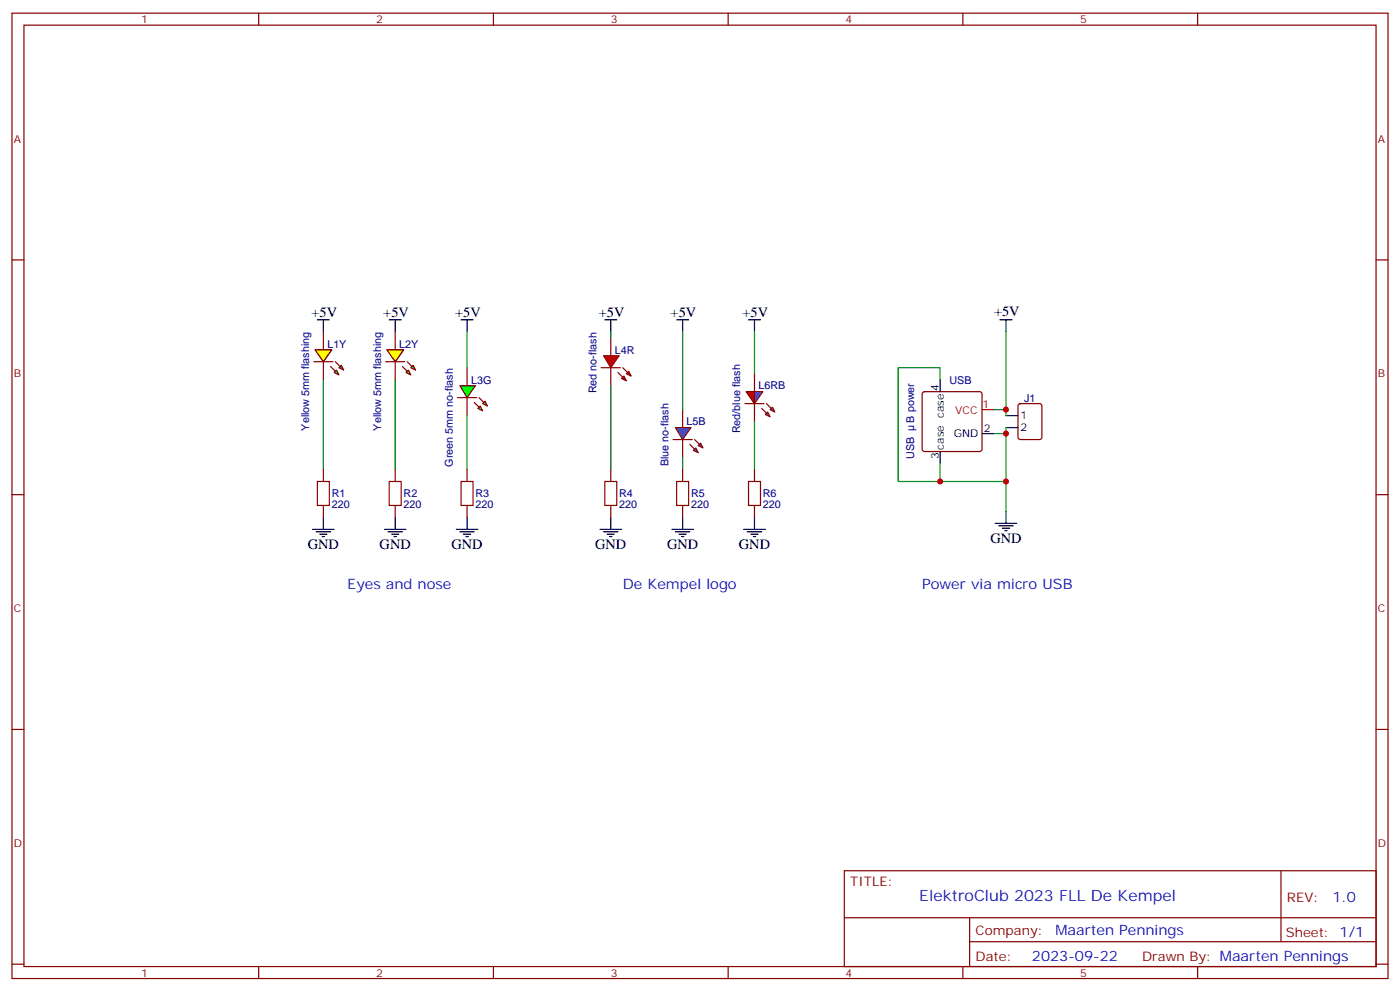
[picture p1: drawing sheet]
<svg xmlns="http://www.w3.org/2000/svg" width="412mm" height="292mm" viewBox="0 0 412 292" stroke-linecap="round" stroke-linejoin="round" font-family="sans-serif">
<g fill="none" stroke="#870000" stroke-width=".35">
<path d="M3.5 3.9h405.4v284.3h-405.4zM7.1 7.4h398.2v277.3h-398.2zM76.2 3.9v3.5M145.3 3.9v3.5M214.5 3.9v3.5M283.6 3.9v3.5M352.8 3.9v3.5M3.5 76.6h3.6M405.3 76.6h3.6M137.6 108.3v5.3M137.6 117.1v5.3M3.5 145.7h3.6"/>
<path d="M405.3 145.7h3.6M3.5 214.8h3.6M405.3 214.8h3.6M248.7 256.5h156.6v28.2h-156.6zM377.3 256.5v20.9M248.7 270.3h156.5M285.6 277.4h119.6M285.6 270.3v14.1M3.5 284h3.6M76.2 284.7v3.5M145.3 284.7v3.5M214.5 284.7v3.5"/>
<path d="M283.6 284.7v3.5M352.8 284.7v3.5M405.3 284h3.6"/>
</g>
<g fill="#0f0" stroke="#870000" stroke-width=".35">
<path d="M140.8 120.3l.7-.7 .7 1.4z"/>
<path d="M142.2 118.9l.7-.7 .7 1.4z"/>
</g>
<g fill="#870000" stroke="#870000" stroke-width=".35">
<path d="M139.7 118.5l1.4 1.4z"/>
<path d="M141.1 117.1l1.4 1.4z"/>
</g>
<path d="M134.8 117.1h5.6z" fill="#f00" stroke="#870000" stroke-width=".35"/>
<path d="M135.5 113.6h4.6l-2.5 3.5z" fill="#0f0" stroke="#870000" stroke-width=".35"/>
<g fill="#f00" stroke="#870000" stroke-width=".35">
<path d="M177.8 104.8h4.6l-2.5 3.5z"/>
<path d="M177.1 108.3h5.6z"/>
</g>
<g fill="#870000" stroke="#870000" stroke-width=".35">
<path d="M183.4 108.3l1.5 1.4z"/>
<path d="M182 109.7l1.4 1.4z"/>
</g>
<g fill="#f00" stroke="#870000" stroke-width=".35">
<path d="M184.5 110.1l.7-.7 .7 1.4z"/>
<path d="M183.8 110.8l.7 1.4-1.4-.7z"/>
</g>
<path d="M179.9 99.5v5.3M179.9 108.3v5.3M201.1 120.7v5.2M201.1 129.5v5.3" fill="none" stroke="#870000" stroke-width=".35"/>
<g fill="#09f" stroke="#870000" stroke-width=".35">
<path d="M204.3 132.6l.7-.7 .7 1.5z"/>
<path d="M205.7 131.2l.7-.7 .7 1.4z"/>
</g>
<g fill="#870000" stroke="#870000" stroke-width=".35">
<path d="M203.2 130.9l1.4 1.4z"/>
<path d="M204.6 129.5l1.4 1.4z"/>
</g>
<path d="M198.3 129.5h5.6z" fill="#f00" stroke="#870000" stroke-width=".35"/>
<path d="M199 125.9h4.6l-2.5 3.6z" fill="#09f" stroke="#870000" stroke-width=".35"/>
<path d="M222.2 110.1v5.3M222.2 118.9v5.3" fill="none" stroke="#870000" stroke-width=".35"/>
<g fill="#09f" stroke="#870000" stroke-width=".35">
<path d="M225.4 122.1l.7-.7 .7 1.4z"/>
<path d="M226.8 120.7l.7-.8 .7 1.5z"/>
</g>
<g fill="#870000" stroke="#870000" stroke-width=".35">
<path d="M224.4 120.3l1.4 1.4z"/>
<path d="M225.8 118.9l1.4 1.4z"/>
</g>
<path d="M219.4 118.9h5.7z" fill="#f00" stroke="#870000" stroke-width=".35"/>
<path d="M220.1 115.4h4.6l-2.5 3.5z" fill="#09f" stroke="#870000" stroke-width=".35"/>
<path d="M93.5 94.2h3.5M95.2 94.2v3.5M114.7 94.2h3.5M116.4 94.2v3.5M135.8 94.2h3.5M137.6 94.2v3.5" fill="none" stroke="#000" stroke-width=".35"/>
<path d="M137.6 97.7v10.6M95.2 111.8v26.5M116.4 111.8v26.5M137.6 122.4v15.9" fill="none" stroke="#008700" stroke-width=".35"/>
<path d="M219.8 115.4h2.4v3.5z" fill="#f00" stroke="#600" stroke-width=".35"/>
<g fill="none" stroke="#000" stroke-width=".35">
<path d="M178.2 94.2h3.5M179.9 94.2v3.5M199.3 94.2h3.5M201.1 94.2v3.5M220.5 94.2h3.5M222.2 94.2v3.5M294.6 94.2h3.5M296.3 94.2v3.5M296.3 122.4h3.6M296.3 125.9h3.6M92.1 155.9h6.3M93.1 156.6h4.3"/>
<path d="M94.2 157.3h2.1M94.9 158h.7M95.2 152.4v3.5M113.2 155.9h6.4M114.3 156.6h4.2M115.4 157.3h2.1M116.1 158h.7M116.4 152.4v3.5M134.4 155.9h6.4M135.5 156.6h4.2M136.5 157.3h2.1M137.2 158h.7"/>
<path d="M137.6 152.4v3.5M176.7 155.9h6.4M177.8 156.6h4.2M178.9 157.3h2.1M179.6 158h.7M179.9 152.4v3.5M197.9 155.9h6.4M199 156.6h4.2M200 157.3h2.1M200.7 158h.7M201.1 152.4v3.5M219.1 155.9h6.3"/>
<path d="M220.1 156.6h4.3M221.2 157.3h2.1M221.9 158h.7M222.2 152.4v3.5M293.2 154.2h6.3M294.2 154.9h4.2M295.3 155.6h2.1M296 156.3h.7M296.3 150.6v3.6"/>
</g>
<path d="M179.9 97.7v1.8M201.1 97.7v23M222.2 97.7v12.4M296.3 97.7v24.7M179.9 113.6v24.7M276.9 111.8v-3.5h-12.3v33.5h31.7M201.1 134.8v3.5M222.2 124.2v14.1M296.3 125.9v24.7" fill="none" stroke="#008700" stroke-width=".35"/>
<path d="M93.5 141.8h3.5v7.1h-3.5zM114.7 141.8h3.5v7.1h-3.5zM135.8 141.8h3.5v7.1h-3.5zM178.2 141.8h3.5v7.1h-3.5zM199.3 141.8h3.5v7.1h-3.5zM220.5 141.8h3.5v7.1h-3.5z" fill="none" stroke="#a10000" stroke-width=".35"/>
<g fill="none" stroke="#870000" stroke-width=".35">
<path d="M95.2 97.7v5.3M95.2 106.5v5.3M300.1 119.1l.5-.2h5.6l.7 .4v9.5l-.4 .6-5.9 .1-.7-.5v-9.4zM95.2 138.3v3.5M116.4 138.3v3.5M137.6 138.3v3.5M179.9 138.3v3.5M201.1 138.3v3.5M222.2 138.3v3.5M95.2 148.9v3.5M116.4 148.9v3.5M137.6 148.9v3.5"/>
<path d="M179.9 148.9v3.5M201.1 148.9v3.5M222.2 148.9v3.5"/>
</g>
<g fill="#0f0" stroke="#870000" stroke-width=".35">
<path d="M98.4 109.7l.7-.7 .7 1.4z"/>
<path d="M100.5 107.6l.7 1.4-1.4-.7z"/>
</g>
<g fill="#870000" stroke="#870000" stroke-width=".35">
<path d="M97.4 108l1.4 1.4z"/>
<path d="M98.8 106.5l1.4 1.5z"/>
</g>
<path d="M92.4 106.5h5.7z" fill="#f00" stroke="#870000" stroke-width=".35"/>
<path d="M93.1 103h4.6l-2.5 3.5z" fill="#0f0" stroke="#870000" stroke-width=".35"/>
<path d="M92.8 103h4.9l-2.5 3.5z" fill="#ff0" stroke="#600" stroke-width=".35"/>
<path d="M116.4 97.7v5.3M116.4 106.5v5.3" fill="none" stroke="#870000" stroke-width=".35"/>
<g fill="#0f0" stroke="#870000" stroke-width=".35">
<path d="M119.6 109.7l.7-.7 .7 1.4z"/>
<path d="M121.7 107.6l.7 1.4-1.4-.7z"/>
</g>
<g fill="#870000" stroke="#870000" stroke-width=".35">
<path d="M118.5 108l1.4 1.4z"/>
<path d="M119.9 106.5l1.5 1.5z"/>
</g>
<path d="M113.6 106.5h5.6z" fill="#f00" stroke="#870000" stroke-width=".35"/>
<path d="M114.3 103h4.6l-2.5 3.5z" fill="#0f0" stroke="#870000" stroke-width=".35"/>
<path d="M113.9 103h5l-2.5 3.5z" fill="#ff0" stroke="#600" stroke-width=".35"/>
<path d="M271.9 115.6l.4-.2h16.3l.5 .2 .2 .5v16.2l-.3 .5-.4 .2h-16.3l-.5-.2-.2-.5v-16.2z" fill="none" stroke="#870000" stroke-width=".35"/>
<path d="M289.3 120.7h3.5" fill="none" stroke="#f00" stroke-width=".35"/>
<path d="M276.9 111.8v3.6M276.9 133v3.5M289.3 127.7h3.5" fill="none" stroke="#000" stroke-width=".35"/>
<path d="M276.9 136.5v5.3M292.8 120.7h3.5M292.8 127.7h3.5" fill="none" stroke="#008700" stroke-width=".35"/>
<g fill="#c00">
<circle cx="296.3" cy="141.8" r=".88"/>
<circle cx="296.3" cy="120.6" r=".88"/>
<circle cx="296.3" cy="127.7" r=".88"/>
<circle cx="276.9" cy="141.8" r=".88"/>
</g>
<text font-size="4.6" fill="#00f" x="270.8" y="265.5">ElektroClub 2023 FLL De Kempel</text>
<g font-size="4.2">
<text x="91.7" y="93.5">+5V</text>
<text x="112.9" y="93.5">+5V</text>
<text x="134.1" y="93.5">+5V</text>
<text x="176.4" y="93.5">+5V</text>
<text x="197.6" y="93.5">+5V</text>
<text x="218.7" y="93.5">+5V</text>
<text x="292.8" y="93">+5V</text>
<text x="90.7" y="161.6">GND</text>
<text x="111.8" y="161.6">GND</text>
<text x="133" y="161.6">GND</text>
<text x="175.3" y="161.6">GND</text>
<text x="196.5" y="161.6">GND</text>
<text x="217.7" y="161.6">GND</text>
<text x="291.7" y="159.8">GND</text>
</g>
<g font-size="4.2" fill="#00f">
<text x="102.3" y="173.6">Eyes and nose</text>
<text x="183.4" y="173.6">De Kempel logo</text>
<text x="271.6" y="173.6">Power via micro USB</text>
<text x="392.5" y="265.7">1.0</text>
<text x="310.9" y="275.3">Maarten Pennings</text>
<text x="304" y="283.1">2023-09-22</text>
</g>
<g font-size="3.9" fill="#800">
<text x="250.5" y="261.1">TITLE:</text>
<text x="379.1" y="265.7">REV:</text>
<text x="287.4" y="275.3">Company:</text>
<text x="378.7" y="275.9">Sheet: 1/1</text>
<text x="287.4" y="282.9">Date:</text>
<text x="336.4" y="283">Drawn By: Maarten Pennings</text>
</g>
<g font-size="3.2" fill="#800">
<text x="41.6" y="6.9">1</text>
<text x="110.8" y="6.9">2</text>
<text x="179.9" y="6.9">3</text>
<text x="249.1" y="6.9">4</text>
<text x="318.2" y="6.9">5</text>
<text x="4.1" y="42">A</text>
<text x="405.9" y="42">A</text>
<text x="4.1" y="111.1">B</text>
<text x="405.9" y="111.1">B</text>
<text x="4.1" y="180.3">C</text>
<text x="405.9" y="180.3">C</text>
<text x="4.1" y="249.4">D</text>
<text x="405.9" y="249.4">D</text>
<text x="41.6" y="287.7">1</text>
<text x="110.8" y="287.7">2</text>
<text x="179.9" y="287.7">3</text>
<text x="249.1" y="287.7">4</text>
<text x="318.2" y="287.7">5</text>
</g>
<g font-size="3.2" fill="#000080">
<text x="96.4" y="102.4">L1Y</text>
<text x="117.6" y="102.4">L2Y</text>
<text x="181.1" y="104.1">L4R</text>
<text x="138.8" y="113">L3G</text>
<text x="279.7" y="113">USB</text>
<text x="175.7" y="115.9" transform="rotate(-90 175.7 115.9)">Red no-flash</text>
<text x="223.4" y="114.7">L6RB</text>
<text x="301.6" y="118.3">J1</text>
<text x="202.3" y="125.3">L5B</text>
<text x="269.3" y="124.5" transform="rotate(-90 269.3 124.5)">B power</text>
<text x="91.1" y="126.8" transform="rotate(-90 91.1 126.8)">Yellow 5mm flashing</text>
<text x="112.3" y="126.8" transform="rotate(-90 112.3 126.8)">Yellow 5mm flashing</text>
<text x="218.1" y="127.6" transform="rotate(-90 218.1 127.6)">Red/blue flash</text>
<text x="133.4" y="137.4" transform="rotate(-90 133.4 137.4)">Green 5mm no-flash</text>
<text x="196.9" y="137.3" transform="rotate(-90 196.9 137.3)">Blue no-flash</text>
<text x="269.3" y="135" transform="rotate(-90 269.3 135)">USB</text>
<text x="97.7" y="149.6">220</text>
<text x="97.7" y="146.4">R1</text>
<text x="118.9" y="149.6">220</text>
<text x="118.9" y="146.4">R2</text>
<text x="140.1" y="149.6">220</text>
<text x="140.1" y="146.4">R3</text>
<text x="182.4" y="149.6">220</text>
<text x="182.4" y="146.4">R4</text>
<text x="203.6" y="149.6">220</text>
<text x="203.6" y="146.4">R5</text>
<text x="224.7" y="149.6">220</text>
<text x="224.7" y="146.4">R6</text>
</g>
<g font-size="3.2">
<text x="276.6" y="115.2" transform="rotate(-90 276.6 115.2)">4</text>
<text x="278" y="123.1" transform="rotate(-90 278 123.1)">case</text>
<text x="300.6" y="123.5">1</text>
<text x="280.9" y="128.8">GND</text>
<text x="289.8" y="127.4">2</text>
<text x="300.6" y="127">2</text>
<text x="276.6" y="135.2" transform="rotate(-90 276.6 135.2)">3</text>
<text x="278" y="132.4" transform="rotate(-90 278 132.4)">case</text>
</g>
<g font-size="3.2" fill="#f00">
<text x="281.4" y="122.1">VCC</text>
<text x="289.5" y="120.3">1</text>
</g>
</svg>
